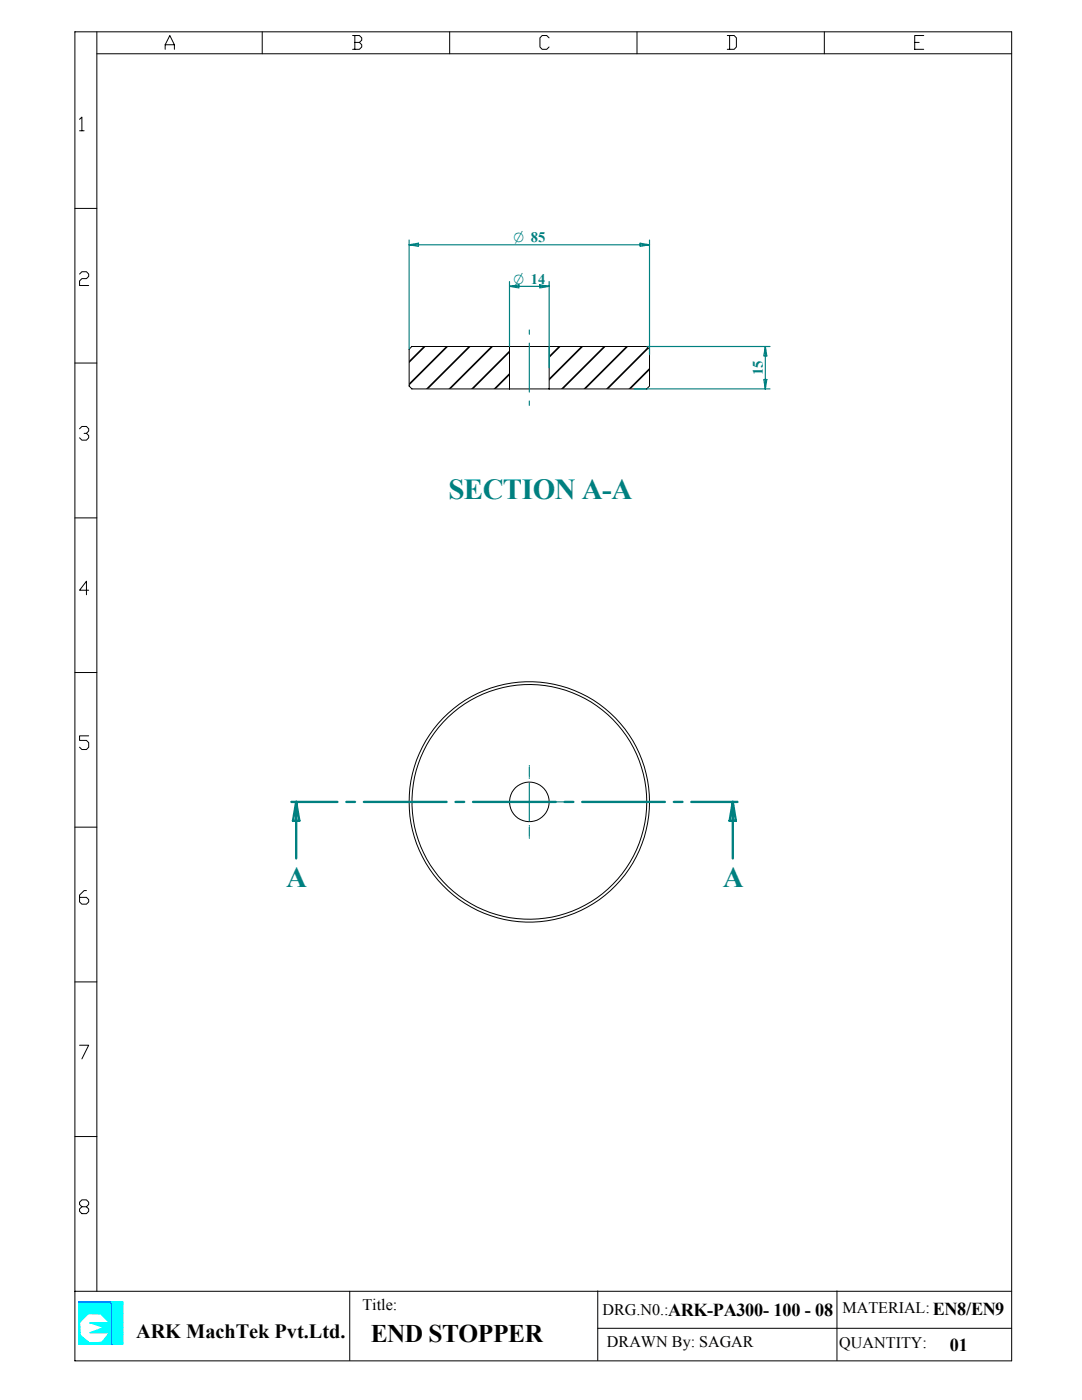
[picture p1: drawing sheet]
<svg xmlns="http://www.w3.org/2000/svg" width="216mm" height="279mm" viewBox="0 0 216 279" stroke-linecap="round" stroke-linejoin="round" font-family="sans-serif">
<g fill="none" stroke="#000" stroke-width=".2">
<path d="M14.9 6.4h187v265.2h-187zM19.3 10.7h182.6M19.3 6.4v251.3M33 9.8v-.9l.9-1.8 .9 1.8v.9M33 8.9h1.8M52.3 6.4v4.3M70.4 7.1h1.3l.5 .5v.4l-.5 .5M70.8 8.5h.9l.5 .4v.5l-.5 .4h-1.3M70.8 7.1v2.7M89.7 6.4v4.3M109.6 7.6l-.5-.5h-.9l-.5 .5v1.8l.5 .4h.9l.5-.4M127.1 6.4v4.3"/>
<path d="M145.1 7.1h1.4l.4 .5v1.8l-.4 .4h-1.4M145.6 7.1v2.7M164.5 6.4v4.3M182.5 8.5h.9M184.3 7.1h-1.8v2.7h1.8M15.9 23.8l.4-.4v2.7M15.9 26.1h.9M14.9 41.6h4.4M15.9 54.7l.4-.5h1l.4 .5v.5l-.4 .4h-1l-.4 .5v.9h1.8M14.9 72.5h4.4M15.9 85.6l.4-.5h1l.4 .5v.4l-.4 .5h-.5M17.3 86.5l.4 .4v.5l-.4 .4h-1l-.4-.4"/>
<path d="M14.9 103.4h4.4M17.7 117.8h-1.8l1.4-1.8v2.7M14.9 134.2h4.4M17.7 146.9h-1.8v.9h1.4l.4 .4v.9l-.4 .5h-1l-.4-.5M14.9 165.1h4.4M17.3 177.7h-.5l-.9 .9v1.4l.4 .4h1l.4-.4v-.5l-.4-.4h-1.4M14.9 196h4.4M15.9 208.6h1.8l-1.4 2.7M14.9 226.8h4.4M14.9 257.7h187M16.3 240.8l-.4-.4v-.5l.4-.4h1l.4 .4v.5l-.4 .4h-1l-.4 .5v.4l.4 .5h1l.4-.5v-.4l-.4-.5M69.8 257.7v13.8"/>
<path d="M119.3 257.6v13.9M167 257.6v13.9M119.3 265.1h82.6"/>
</g>
<path d="M15.7 259.8h6.5zM15.7 259.8l6.7 .1h-6.7zM15.7 259.8h6.5l.2 .1zM15.7 259.9l6.8 .2h-6.8zM15.7 259.9h6.7l.1 .2zM15.7 259.8h6.5M15.7 259.9h6.7M15.7 260h6.8M15.7 260.1h6.8zM15.7 260.1h6.1zM22.5 260.1h-6.8" fill="none" stroke="#00f" stroke-width=".2"/>
<path d="M21.8 260.1l.7 .1z" fill="#00f"/>
<path d="M21.8 260.1l.7 .1z" fill="none" stroke="#00f" stroke-width=".2"/>
<path d="M21.8 260.1h.7v.1z" fill="#00f"/>
<path d="M21.8 260.1h.7v.1z" fill="none" stroke="#00f" stroke-width=".2"/>
<path d="M21.9 260.2l.6 .2h-.4z" fill="#00f"/>
<path d="M21.9 260.2l.6 .2h-.4z" fill="none" stroke="#00f" stroke-width=".2"/>
<path d="M21.9 260.2h.6v.2z" fill="#00f"/>
<path d="M21.9 260.2h.6v.2zM22.1 260.4l.4 7.8h-.4zM22.1 260.4h.4v7.8z" fill="none" stroke="#00f" stroke-width=".2"/>
<path d="M22.3 260.4v7.8" fill="none" stroke="#00f" stroke-width=".44"/>
<path d="M22.1 268.2h.4z" fill="#00f"/>
<path d="M22.1 268.2h.4z" fill="none" stroke="#00f" stroke-width=".2"/>
<g fill="none" stroke="#0ff" stroke-width=".2">
<path d="M22.2 259.8h2.3zM22.2 259.8l2.3 .1zM22.2 259.8h2.3v.1zM22.2 259.8h2.3M22.2 259.9h2.3M22.4 259.9l2.1 .2h-2zM22.4 259.9h2.1v.2zM22.4 260h2.1M15.7 260.1h6.1zM15.7 260.1l6.2 .1h-6.2zM15.7 260.1h6.1l.1 .1zM15.7 260.2l6.4 .2h-6.4z"/>
<path d="M15.7 260.2h6.2l.2 .2zM15.7 260.1h6.1M15.7 260.2h6.2M15.7 260.3h6.4M22.5 260.1h2zM22.5 260.1l2 .1h-2zM22.5 260.1h2v.1zM22.5 260.2l2 .2h-2zM22.5 260.2h2v.2zM22.5 260.1h2M22.5 260.2h2M22.5 260.3h2"/>
</g>
<path d="M15.7 260.4l6.4 1.7h-6.4z" fill="#0ff"/>
<path d="M15.7 260.4l6.4 1.7h-6.4z" fill="none" stroke="#0ff" stroke-width=".2"/>
<path d="M15.7 260.4h6.4v1.7z" fill="#0ff"/>
<path d="M15.7 260.4h6.4v1.7z" fill="none" stroke="#0ff" stroke-width=".2"/>
<path d="M22.5 260.4l2 1.7h-2z" fill="#0ff"/>
<path d="M22.5 260.4l2 1.7h-2z" fill="none" stroke="#0ff" stroke-width=".2"/>
<path d="M22.5 260.4h2v1.7z" fill="#0ff"/>
<path d="M22.5 260.4h2v1.7z" fill="none" stroke="#0ff" stroke-width=".2"/>
<path d="M15.7 262.1l1.9 .1z" fill="#0ff"/>
<path d="M15.7 262.1l1.9 .1z" fill="none" stroke="#0ff" stroke-width=".2"/>
<path d="M15.7 262.1h1.9z" fill="#0ff"/>
<path d="M15.7 262.1h1.9zM17.6 262.1l4.5 .1zM17.6 262.2h4.5M22.5 262.1l2 .1zM22.5 262.2h2" fill="none" stroke="#0ff" stroke-width=".2"/>
<path d="M15.7 262.2l.2 1.7h-.2z" fill="#0ff"/>
<path d="M15.7 262.2l.2 1.7h-.2z" fill="none" stroke="#0ff" stroke-width=".2"/>
<path d="M15.7 262.2h1.9l-1.7 1.7z" fill="#0ff"/>
<path d="M15.7 262.2h1.9l-1.7 1.7z" fill="none" stroke="#0ff" stroke-width=".2"/>
<path d="M20.1 262.2l2 1.7h-.4z" fill="#0ff"/>
<path d="M20.1 262.2l2 1.7h-.4z" fill="none" stroke="#0ff" stroke-width=".2"/>
<path d="M20.1 262.2h2v1.7z" fill="#0ff"/>
<path d="M20.1 262.2h2v1.7z" fill="none" stroke="#0ff" stroke-width=".2"/>
<path d="M22.5 262.2l2 1.7h-2z" fill="#0ff"/>
<path d="M22.5 262.2l2 1.7h-2z" fill="none" stroke="#0ff" stroke-width=".2"/>
<path d="M22.5 262.2h2v1.7z" fill="#0ff"/>
<path d="M22.5 262.2h2v1.7z" fill="none" stroke="#0ff" stroke-width=".2"/>
<path d="M15.7 263.9l.2 .1z" fill="#0ff"/>
<path d="M15.7 263.9l.2 .1z" fill="none" stroke="#0ff" stroke-width=".2"/>
<path d="M15.7 263.9l.2 .1z" fill="#0ff"/>
<path d="M15.7 263.9l.2 .1z" fill="none" stroke="#0ff" stroke-width=".2"/>
<path d="M21.7 263.9l.4 .1z" fill="#0ff"/>
<path d="M21.7 263.9l.4 .1z" fill="none" stroke="#0ff" stroke-width=".2"/>
<path d="M21.7 263.9l.4 .1z" fill="#0ff"/>
<path d="M17.9 264h3.9zM17.9 264h3.9M21.7 263.9l.4 .1zM22.5 263.9l2 .1zM22.5 264h2" fill="none" stroke="#0ff" stroke-width=".2"/>
<path d="M15.7 264l.2 .9h-.2z" fill="#0ff"/>
<path d="M15.7 264l.2 .9h-.2z" fill="none" stroke="#0ff" stroke-width=".2"/>
<path d="M15.7 264h.2v.9z" fill="#0ff"/>
<path d="M15.7 264h.2v.9z" fill="none" stroke="#0ff" stroke-width=".2"/>
<path d="M17.9 264l4.2 .9h-1.4z" fill="#0ff"/>
<path d="M17.9 264l4.2 .9h-1.4z" fill="none" stroke="#0ff" stroke-width=".2"/>
<path d="M17.9 264h4.2v.9z" fill="#0ff"/>
<path d="M17.9 264h4.2v.9z" fill="none" stroke="#0ff" stroke-width=".2"/>
<path d="M22.5 264l2 .9h-2z" fill="#0ff"/>
<path d="M22.5 264l2 .9h-2z" fill="none" stroke="#0ff" stroke-width=".2"/>
<path d="M22.5 264h2v.9z" fill="#0ff"/>
<path d="M22.5 264h2v.9z" fill="none" stroke="#0ff" stroke-width=".2"/>
<path d="M15.7 264.9l.3 1.1h-.3z" fill="#0ff"/>
<path d="M15.7 264.9l.3 1.1h-.3z" fill="none" stroke="#0ff" stroke-width=".2"/>
<path d="M15.7 264.9h.2l.1 1.1z" fill="#0ff"/>
<path d="M15.7 264.9h.2l.1 1.1z" fill="none" stroke="#0ff" stroke-width=".2"/>
<path d="M17.9 266l2.8-1.1 1.4 1.1z" fill="#0ff"/>
<path d="M17.9 266l2.8-1.1 1.4 1.1z" fill="none" stroke="#0ff" stroke-width=".2"/>
<path d="M20.7 264.9h1.4v1.1z" fill="#0ff"/>
<path d="M20.7 264.9h1.4v1.1z" fill="none" stroke="#0ff" stroke-width=".2"/>
<path d="M22.5 264.9l2 1.1h-2z" fill="#0ff"/>
<path d="M22.5 264.9l2 1.1h-2z" fill="none" stroke="#0ff" stroke-width=".2"/>
<path d="M22.5 264.9h2v1.1z" fill="#0ff"/>
<path d="M17.9 266h4zM17.9 266h4M22.5 264.9h2v1.1z" fill="none" stroke="#0ff" stroke-width=".2"/>
<path d="M15.7 266l.3 .4h-.3z" fill="#0ff"/>
<path d="M15.7 266l.3 .4h-.3z" fill="none" stroke="#0ff" stroke-width=".2"/>
<path d="M15.7 266h.3v.4z" fill="#0ff"/>
<path d="M15.7 266h.3v.4z" fill="none" stroke="#0ff" stroke-width=".2"/>
<path d="M21.9 266l.2 .4h-.6z" fill="#0ff"/>
<path d="M21.9 266l.2 .4h-.6z" fill="none" stroke="#0ff" stroke-width=".2"/>
<path d="M21.9 266h.2v.4z" fill="#0ff"/>
<path d="M21.9 266h.2v.4zM22.5 266l2 .4h-2zM22.5 266h2v.4z" fill="none" stroke="#0ff" stroke-width=".2"/>
<path d="M22.5 266.2h2" fill="none" stroke="#0ff" stroke-width=".44"/>
<path d="M15.7 266.4l1.9 1.5h-1.9z" fill="#0ff"/>
<path d="M15.7 266.4l1.9 1.5h-1.9z" fill="none" stroke="#0ff" stroke-width=".2"/>
<path d="M15.7 266.4h.3l1.6 1.5z" fill="#0ff"/>
<path d="M15.7 266.4h.3l1.6 1.5z" fill="none" stroke="#0ff" stroke-width=".2"/>
<path d="M21.5 266.4l.6 1.5h-1.8z" fill="#0ff"/>
<path d="M21.5 266.4l.6 1.5h-1.8z" fill="none" stroke="#0ff" stroke-width=".2"/>
<path d="M21.5 266.4h.6v1.5z" fill="#0ff"/>
<path d="M21.5 266.4h.6v1.5z" fill="none" stroke="#0ff" stroke-width=".2"/>
<path d="M22.5 266.4l2 1.5h-2z" fill="#0ff"/>
<path d="M22.5 266.4l2 1.5h-2z" fill="none" stroke="#0ff" stroke-width=".2"/>
<path d="M22.5 266.4h2v1.5z" fill="#0ff"/>
<path d="M15.7 267.9l2.1 .2h-2.1zM15.7 267.9h1.9l.2 .2zM15.7 268h6.4M17.8 268.1l2.5-.2 1.8 .2zM22.5 266.4h2v1.5z" fill="none" stroke="#0ff" stroke-width=".2"/>
<path d="M20.3 267.9h1.8v.2z" fill="#0ff"/>
<g fill="none" stroke="#0ff" stroke-width=".2">
<path d="M15.7 268.1l6.4 .1h-6.4zM15.7 268.1h6.4v.1zM15.7 268.2h6.4zM15.7 268.1h6.4M15.7 268.2h6.4M20.3 267.9h1.8v.2zM22.5 267.9l2 .2h-2zM22.5 267.9h2v.2zM22.5 268.1l2 .1h-2zM22.5 268.1h2v.1zM22.5 268.2h2zM22.5 268h2"/>
<path d="M22.5 268.1h2M22.5 268.2h2"/>
</g>
<g fill="none" stroke="#000" stroke-width=".2">
<path d="M81.6 77l.6 .6M82.2 69.2h46.9l.5 .5v7.3l-.6 .6h-46.8M82.2 69.1l-.6 .6v7.3M101.7 69.1v8.5M109.6 69.2v8.4"/>
<circle cx="105.6" cy="160" r="24"/>
<circle cx="105.6" cy="160" r="4"/>
<circle cx="105.6" cy="160" r="23.4"/>
</g>
<g fill="none" stroke="#008080" stroke-width=".47">
<path d="M58.1 160h9.2M59.1 160v11.3M59.1 160l.6 3.8h-1.3zM69.1 160h1.7M72.6 160h16.5M90.9 160h1.7M94.4 160h16.5M112.7 160h1.7M116.2 160h16.5M134.5 160h1.7M137.9 160h9.3M146.2 160l.6 3.8h-1.2z"/>
<path d="M146.2 160v11.3"/>
</g>
<path d="M84.8 69.1l-3.2 3.2M89.3 69.1l-7.7 7.7M93.8 69.1l-8.6 8.6M98.2 69.1l-8.5 8.6M101.7 70.1l-7.5 7.6M101.7 74.6l-3 3.1M111.7 69.1l-2.2 2.2M116.2 69.1l-6.7 6.7M120.7 69.1l-8.6 8.6M125.2 69.1l-8.6 8.6M129.7 69.1l-8.6 8.6M129.7 73.6l-4.1 4.1" fill="none" stroke="#000" stroke-width=".34"/>
<g fill="none" stroke="#008080" stroke-width=".23">
<path d="M81.6 48.9l1.9-.4v.7zM81.6 47.9v21.8M81.6 48.9h48M101.7 57.2l1.8-.4v.7zM101.7 56.2v13M101.7 57.2h7.9M107.7 56.8l1.9 .4-1.9 .3zM109.6 56.2v17.2M127.7 48.5l1.9 .4-1.9 .3zM129.6 47.9v22.9M105.6 65.8v.9M105.6 68.5v9.8"/>
<path d="M126.5 77.6h27.1M129.1 69.2h24.5M152.4 75.7h.6l-.3 1.9zM152.7 69.2l.3 1.8h-.6zM152.7 69.2v8.4M105.6 80v.9M105.6 152.8v.1M105.6 153.1v1.9M105.6 155.2v.1M105.6 156.3v7.5M98.4 160h.1M98.7 160h1.9"/>
<path d="M100.8 160h.1M101.8 160h7.6M105.6 164.7v.1M105.6 165.1v1.8M105.6 167.2v.1M110.3 160h.1M110.7 160h1.8M112.8 160h.1"/>
</g>
<g font-size="5.8" fill="#008080">
<text x="89.5" y="99.6">SECTION A-A</text>
<text x="57.1" y="177">A</text>
<text x="144.2" y="177">A</text>
</g>
<text font-size="5.1" x="74" y="267.9">END STOPPER</text>
<text font-size="4" x="27.2" y="266.9">ARK MachTek Pvt.Ltd.</text>
<text font-size="3.6" x="189.5" y="269.6">01</text>
<g font-size="3.2">
<text x="72.3" y="261.4">Title:</text>
<text x="120.2" y="262.4">DRG.N0.:ARK-PA300- 100 - 08</text>
<text x="168.1" y="262">MATERIAL:EN8/EN9</text>
<text x="121.1" y="268.9">DRAWN By: SAGAR</text>
<text x="167.5" y="269.1">QUANTITY:</text>
</g>
<g font-size="2.9" fill="#008080">
<text x="102.5" y="48.4">O 85</text>
<text x="102.5" y="56.7">O 14</text>
<text x="152.2" y="74.8" transform="rotate(-90 152.2 74.8)">15</text>
</g>
</svg>
